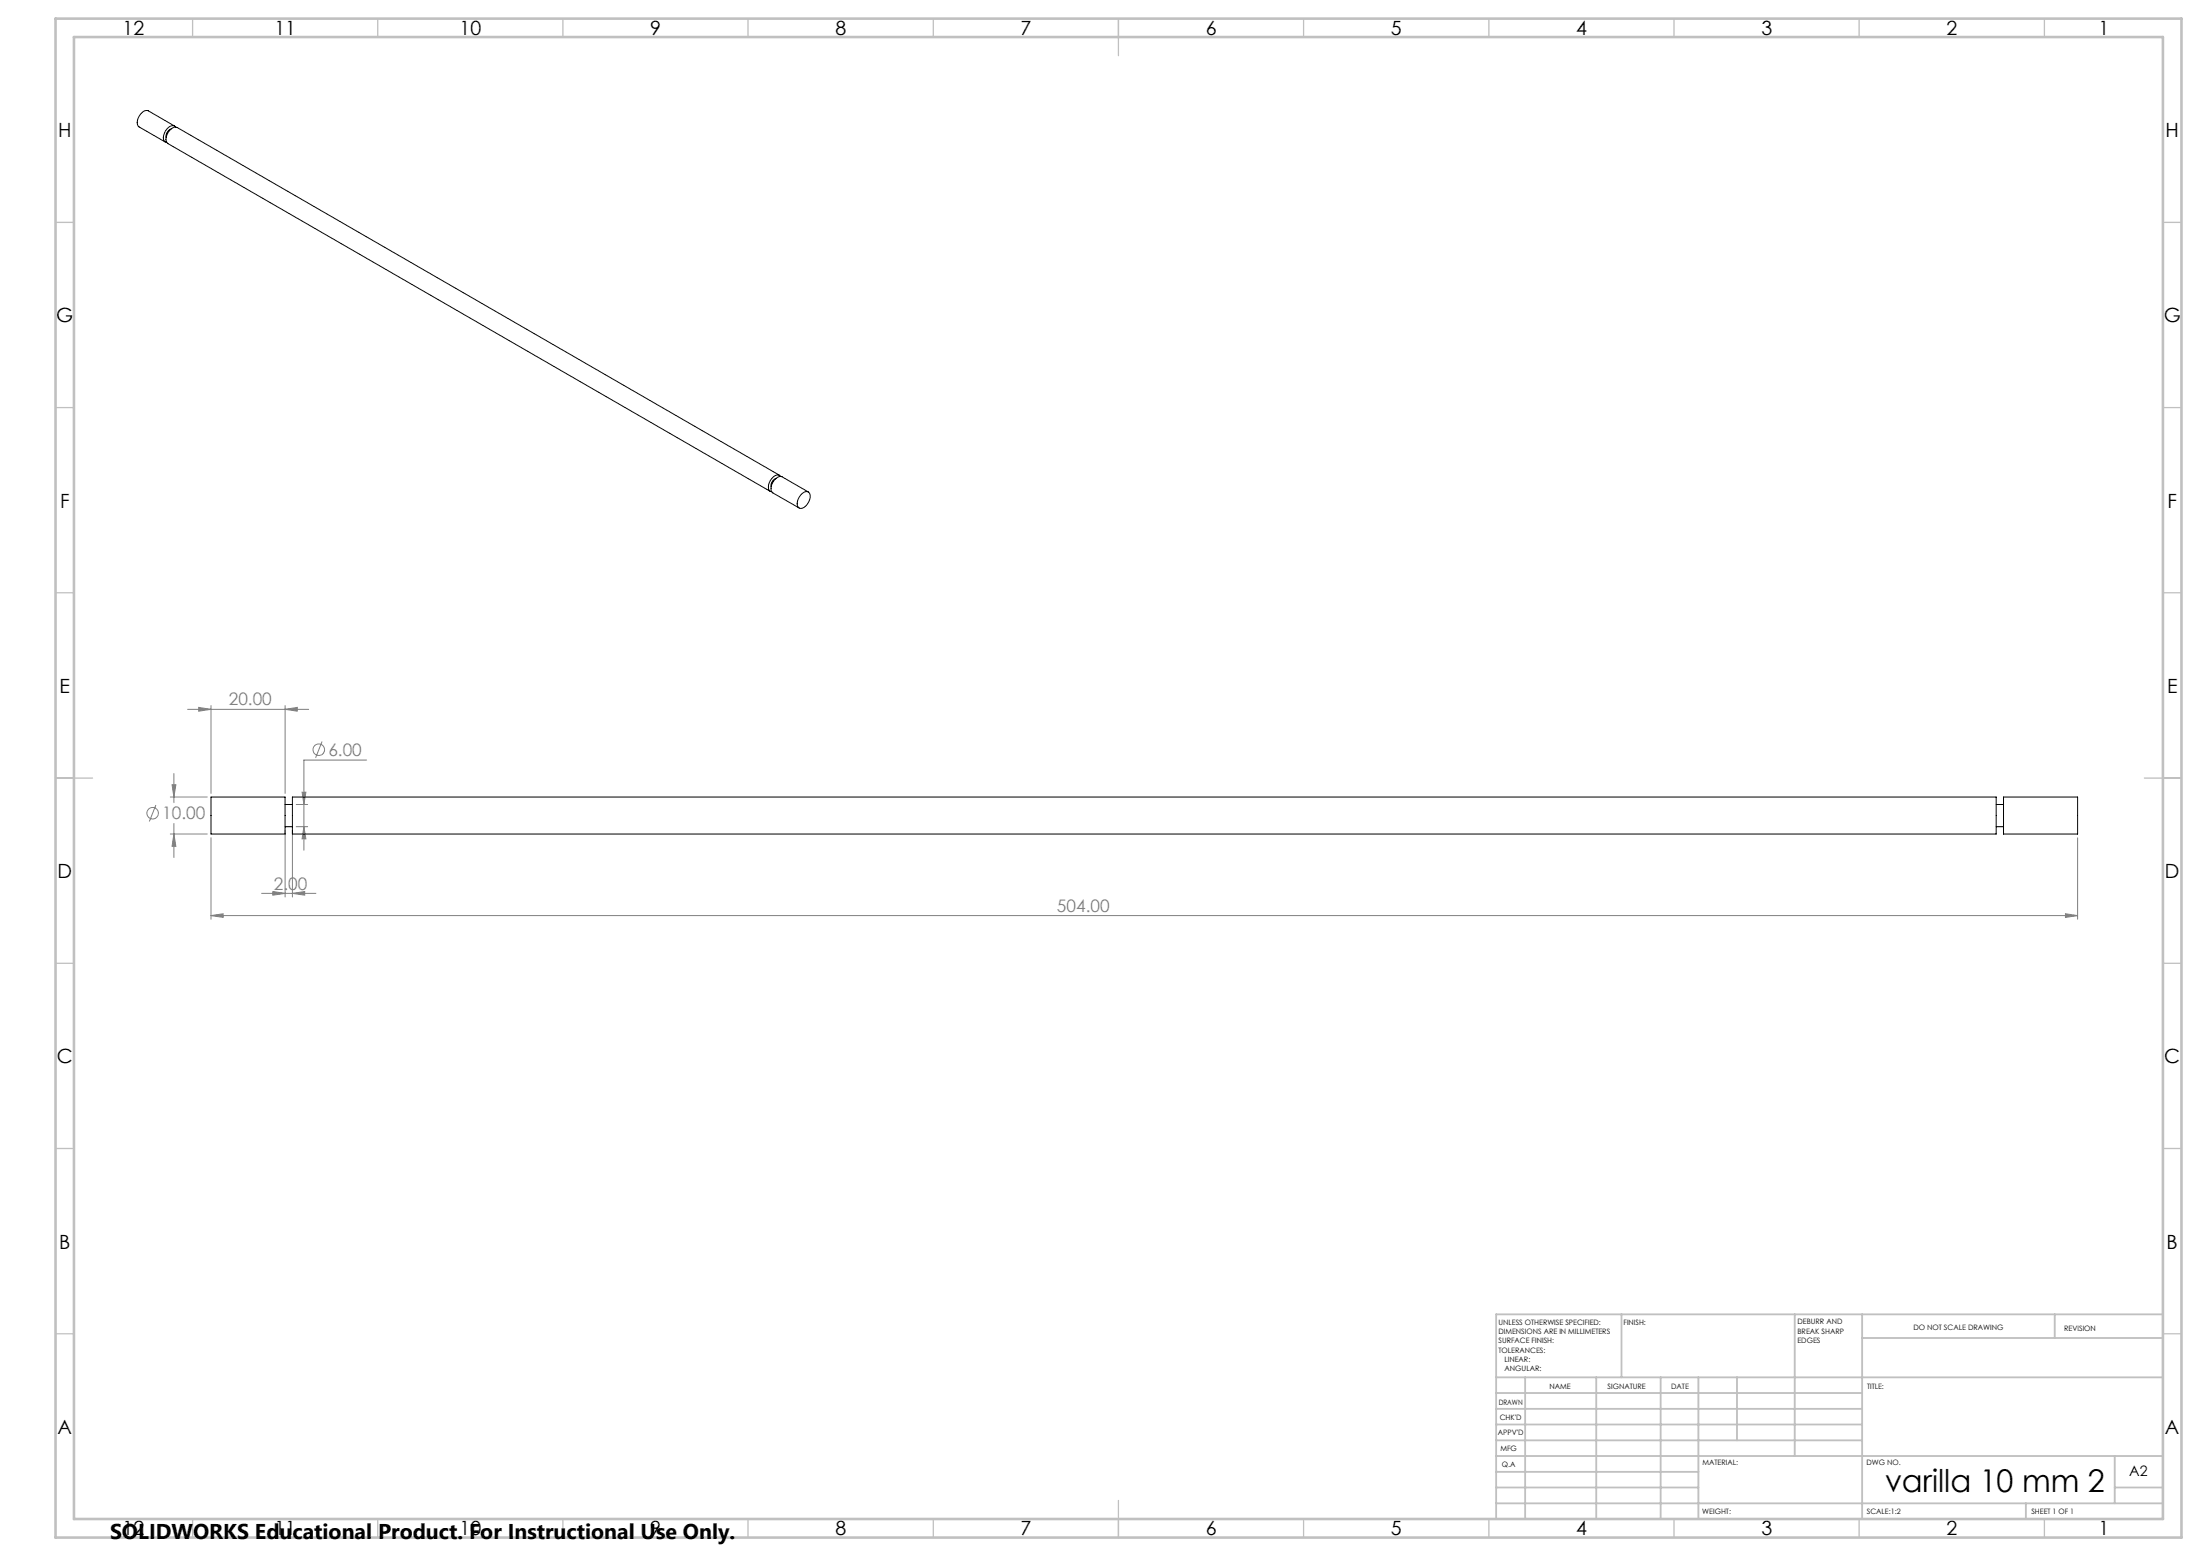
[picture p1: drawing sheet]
<svg xmlns="http://www.w3.org/2000/svg" width="594mm" height="420mm" viewBox="0 0 594 420" stroke-linecap="round" stroke-linejoin="round" font-family="sans-serif">
<g fill="none" stroke="#808080" stroke-width=".27">
<path d="M50.6 191.5h32.7M53.7 190.9l3.3 .6-3.3 .5zM57 190.4v23.8M77 191.5l3.3-.6v1.1zM77 190.4v23.8M42.1 217.3l-1.8 4.4M46 215.1h10M46.5 211.8h1l-.5 3.3zM47 208.8v7.9M80 217.2h3.1M81.6 213.8h1l-.5 3.4zM87 200.1l-1.8 4.5"/>
<path d="M99 205.2h-16.9v24.3M46 225.1h10M47 225.1l.5 3.3h-1zM47 222.3v9.2M57 226.1v22M77 224.1v18M79 224.1v18M80 223.1h3.1M82.1 223.1l.5 3.3h-1zM561 226.1v22M57 247.1l3.3-.5v1zM57 247.1h504"/>
<path d="M70.6 241.1h14.7M73.7 240.6l3.3 .5-3.3 .5zM79 241.1l3.3-.5v1zM557.7 246.6l3.3 .5-3.3 .5z"/>
<circle cx="41.2" cy="219.5" r="1.55"/>
<circle cx="86.1" cy="202.4" r="1.55"/>
</g>
<g fill="none" stroke="#c0c0c0" stroke-width=".35">
<path d="M52 5v5M102 5v5M152 5v5M202 5v5M252 5v5M302 5v10M352 5v5M402 5v5M452 5v5M502 5v5M552 5v5M15 60h5"/>
<path d="M584 60h5M15 110h5M584 110h5M15 160h5M584 160h5M15 210h10M579 210h10M15 260h5M584 260h5M15 310h5M584 310h5M15 360h5"/>
<path d="M584 360h5M52 410v5M102 410v5M152 410v5M202 410v5M252 410v5M302 405v10M352 410v5M402 410v5M452 410v5M502 410v5M552 410v5"/>
</g>
<g fill="none" stroke="#c0c0c0" stroke-width=".5">
<path d="M437.8 354.8v17M484.6 354.8v38.2M502.8 354.8v55.2M554.8 354.8v6.4M584 354.8h-180v55.2M404 371.8h180M404 376h98.8M411.8 371.8v38.2M431 371.8v38.2M448.4 371.8v38.2M458.6 371.8v38.2M469 371.8v17"/>
<path d="M502.8 361.2h81.2M404 388.8h98.8M404 384.5h98.8M404 380.3h98.8M404 397.3h54.6M404 393h180M571 393v12.8M404 405.8h180M404 401.5h54.6M547 405.8v4.2M571 401.5h13"/>
</g>
<path d="M15 5h574v410h-574zM20 10h564v400h-564z" fill="none" stroke="#c0c0c0" stroke-width=".7"/>
<g fill="#808080">
<path d="M77 191.5l3.3-.6v1.1zM53.7 190.9l3.3 .6-3.3 .5z"/>
<path d="M46.5 211.8h1l-.5 3.3zM47 225.1l.5 3.3h-1zM73.7 240.6l3.3 .5-3.3 .5zM79 241.1l3.3-.5v1zM81.6 213.8h1l-.5 3.4zM82.1 223.1l.5 3.3h-1zM57 247.1l3.3-.5v1zM557.7 246.6l3.3 .5-3.3 .5z"/>
</g>
<g fill="none" stroke="#000" stroke-width=".27">
<path d="M46.2 34.8l-.1 .1a2.07 2.07 0 0 0-1.2 2.2M47.1 34l-7-4.1a2.03 2.03 0 0 0-2.5 1.4 2.22 2.22 0 0 0 0 3l7 4M47.4 34.3a1.51 1.51 0 0 0-2.4 .5l-.3 .6a2.2 2.2 0 0 0 0 3l.3 .1M209.5 129.1l-.1 .1a2.2 2.2 0 0 0-1.2 2.2M210.5 128.3l-162.7-93.9a2.17 2.17 0 0 0-2.4 1.4 2.22 2.22 0 0 0-.1 3l162.7 93.8M210.8 128.6a1.48 1.48 0 0 0-2.4 .5 2.6 2.6 0 0 0-.4 3.6h.4M216.2 133.6a1.42 1.42 0 0 1 2.4-.4 3.4 3.4 0 0 1-2.4 4 1.55 1.55 0 0 1-.7-2.4zM218.3 132.8l-7.1-4.1a2.11 2.11 0 0 0-2.5 1.4 2.29 2.29 0 0 0 0 3l7.1 4M57 215.1h20v10h-20zM77 217.2h2M79 215.1h460v10h-460zM539 217.2h1.9"/>
<path d="M540.9 215.1h20.1v10h-20.1zM77 223.1h2M539 223.1h1.9"/>
</g>
<text font-size="8.5" x="509" y="402.7">varilla 10 mm 2</text>
<text font-size="5.8" x="29.7" y="415.3">SOLIDWORKS Educational Product. For Instructional Use Only.</text>
<g font-size="5.3">
<text x="33.1" y="9.5">12</text>
<text x="74.1" y="9.5">11</text>
<text x="124.1" y="9.5">10</text>
<text x="175.6" y="9.5">9</text>
<text x="225.6" y="9.5">8</text>
<text x="275.6" y="9.5">7</text>
<text x="325.6" y="9.5">6</text>
<text x="375.6" y="9.5">5</text>
<text x="425.6" y="9.5">4</text>
<text x="475.6" y="9.5">3</text>
<text x="525.6" y="9.5">2</text>
<text x="566.6" y="9.5">1</text>
<text x="15.7" y="37">H</text>
<text x="584.7" y="37">H</text>
<text x="15.2" y="87">G</text>
<text x="584.2" y="87">G</text>
<text x="16.2" y="137">F</text>
<text x="585.2" y="137">F</text>
<text x="16.1" y="187">E</text>
<text x="585.1" y="187">E</text>
<text x="15.5" y="237">D</text>
<text x="584.5" y="237">D</text>
<text x="15.4" y="287">C</text>
<text x="584.4" y="287">C</text>
<text x="16" y="337.1">B</text>
<text x="585" y="337.1">B</text>
<text x="15.5" y="387">A</text>
<text x="584.5" y="387">A</text>
<text x="33.1" y="414.5">12</text>
<text x="74.1" y="414.5">11</text>
<text x="124.1" y="414.5">10</text>
<text x="175.6" y="414.5">9</text>
<text x="225.6" y="414.5">8</text>
<text x="275.6" y="414.5">7</text>
<text x="325.6" y="414.5">6</text>
<text x="375.6" y="414.5">5</text>
<text x="425.6" y="414.5">4</text>
<text x="475.6" y="414.5">3</text>
<text x="525.6" y="414.5">2</text>
<text x="566.6" y="414.5">1</text>
</g>
<g font-size="4.7" fill="#808080">
<text x="61.8" y="190.4">20.00</text>
<text x="88.7" y="204.1">6.00</text>
<text x="43.8" y="221.2">10.00</text>
<text x="73.9" y="240.1">2.00</text>
<text x="285.4" y="246.1">504.00</text>
</g>
<text font-size="3.9" x="574.9" y="398.5">A2</text>
<g font-size="2">
<text x="404.6" y="357.6">UNLESS OTHERWISE SPECIFIED:</text>
<text x="438.4" y="357.6">FINISH:</text>
<text x="485.3" y="357.5">DEBURR AND</text>
<text x="485.3" y="360">BREAK SHARP</text>
<text x="516.6" y="359">DO NOT SCALE DRAWING</text>
<text x="557.3" y="359.2">REVISION</text>
<text x="404.6" y="360.1">DIMENSIONS ARE IN MILLIMETERS</text>
<text x="404.6" y="362.6">SURFACE FINISH:</text>
<text x="404.6" y="365.1">TOLERANCES:</text>
<text x="485.3" y="362.5">EDGES</text>
<text x="406.2" y="367.6">LINEAR:</text>
<text x="406.2" y="370.1">ANGULAR:</text>
<text x="418.3" y="375">NAME</text>
<text x="434" y="374.9">SIGNATURE</text>
<text x="451.2" y="374.9">DATE</text>
<text x="504.1" y="374.9">TITLE:</text>
<text x="404.6" y="379.1">DRAWN</text>
<text x="404.9" y="383.3">CHK'D</text>
<text x="404.4" y="387.4">APPV'D</text>
<text x="405.1" y="391.8">MFG</text>
<text x="405.5" y="396">Q.A</text>
<text x="459.6" y="395.5">MATERIAL:</text>
<text x="504" y="395.5">DWG NO.</text>
<text x="459.6" y="408.5">WEIGHT:</text>
<text x="504.1" y="408.6">SCALE:1:2</text>
<text x="548.5" y="408.6">SHEET 1 OF 1</text>
</g>
</svg>
